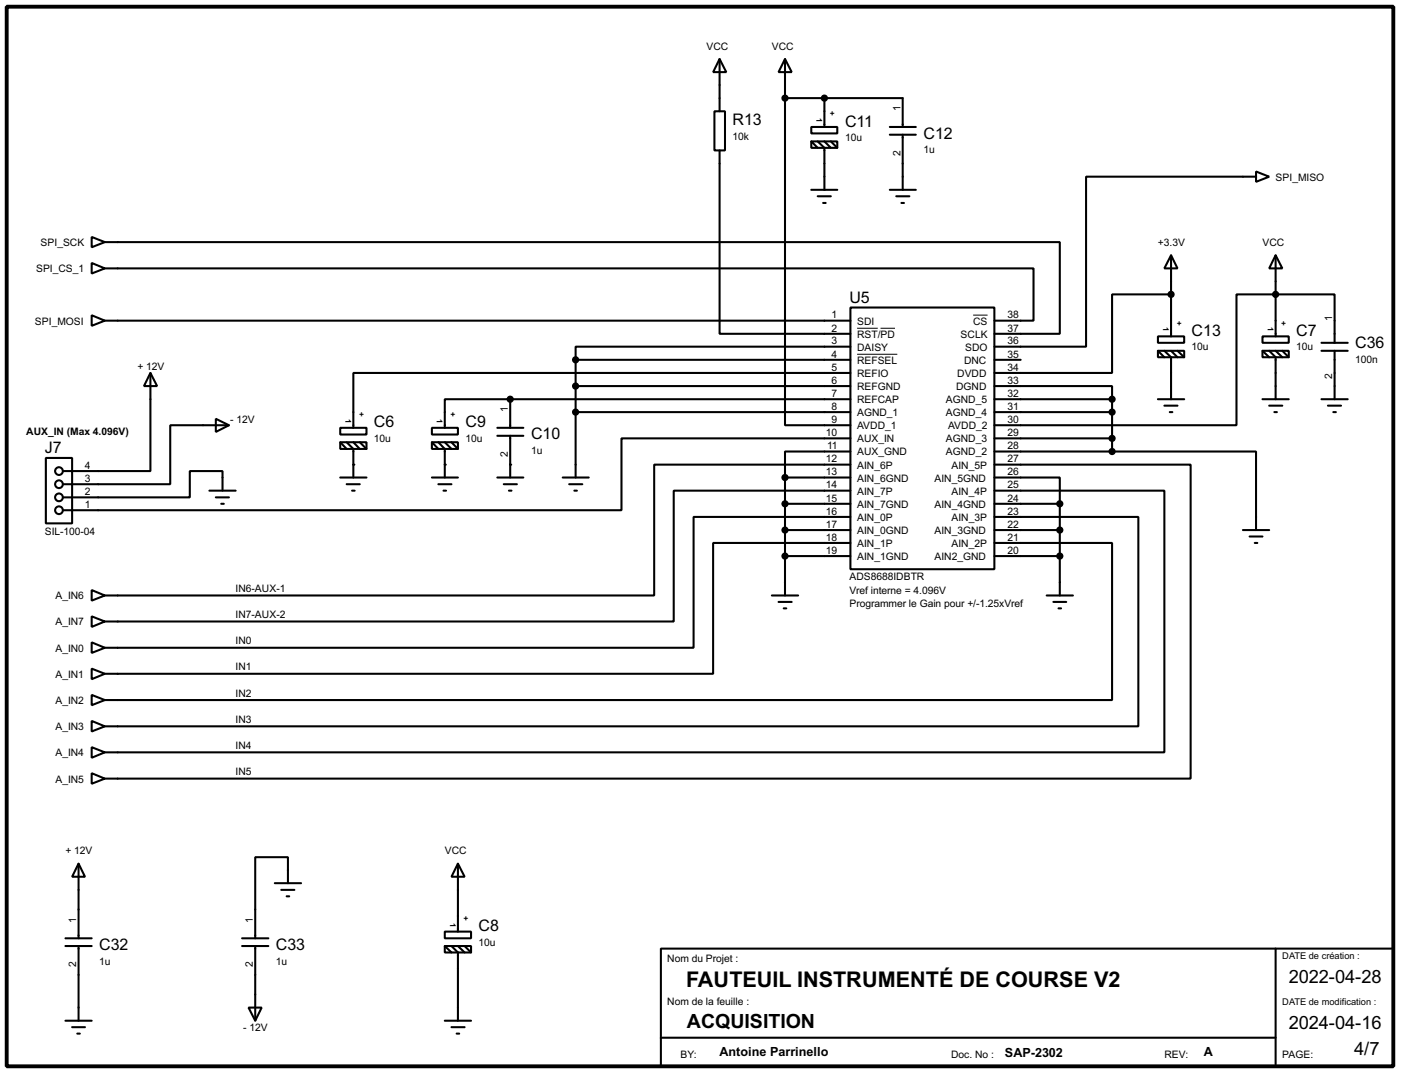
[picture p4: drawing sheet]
<svg xmlns="http://www.w3.org/2000/svg" width="272mm" height="208mm" viewBox="0 0 272 208" stroke-linecap="round" stroke-linejoin="round" font-family="sans-serif">
<g fill="none" stroke="#000" stroke-width=".4">
<path d="M139.7 11.5l1.3 2.5h-2.5zM139.7 11.5v10.1M152.4 11.5l1.3 2.5h-2.5zM152.4 19.1v63.5h12.7M152.4 11.5v7.6M152.4 19.1h22.9v5.6M160.1 19.1v5.6M138.7 21.6h2.1v7.6h-2.1zM139.7 29.2v35.6h25.4M157.5 24.7h5.1v1.2h-5.1zM157.5 27.5h5.1v1.2h-5.1zM157.5 27.5l1.3 1.2"/>
<path d="M157.5 36.9h5.1M158.8 27.5l1.3 1.2v8.2M158.8 38.1h2.5M159.8 39.4h.5M160.1 27.5l1.2 1.2M161.3 27.5l1.3 1.2M172.8 36.9h5M172.8 24.7h5M172.8 26.2h5M174 38.1h2.6M175 39.4h.5M175.3 26.2v10.7"/>
<path d="M243.9 33.3l2.5 1-2.5 1zM243.9 34.3h-33v33h-17.8M17.8 51.1l2.6 1-2.6 1zM17.8 46l2.6 1-2.6 1zM20.4 52.1h180.3v10.2h-7.6M20.4 47h185.4v17.8h-12.7M165.1 59.7h28v50.8h-28zM227.4 49.6l1.2 2.5h-2.5zM227.4 57.2h-11.5v15.2h-22.8M227.4 49.6v15.7M247.7 49.6l1.3 2.5h-2.6zM247.7 49.6v15.7"/>
<path d="M17.8 61.2l2.6 1.1-2.6 1zM20.4 62.3h144.7M29.2 72.4l1.3 2.6h-2.5zM29.2 72.4v19.1h-17M99.1 77.5h-12.7v5.6M99.1 77.5h66M99.1 77.5v5.6M111.8 69.9v22.8M111.8 69.9h53.3M111.8 75h53.3M165.1 72.4h-96.5v10.7M165.1 67.3h-53.3v2.6"/>
<path d="M193.1 75h22.8v2.5M193.1 77.5h22.8M193.1 69.9h5.1M215.9 77.5v10.2M224.8 65.3h5.1v1.3h-5.1zM224.8 68.1h5.1v1.3h-5.1zM224.8 77.5h5.1M224.8 68.1l1.3 1.3M226.1 68.1l1.3 1.3v8.1M226.1 78.8h2.5M227.4 68.1l1.2 1.3M228.6 68.1l1.3 1.3"/>
<path d="M245.1 65.3h5.1v1.3h-5.1zM245.1 68.1h5.1v1.3h-5.1zM245.1 77.5h5.1M245.1 68.1l1.3 1.3M246.4 68.1l1.3 1.3v8.1M246.4 78.8h2.6M247.7 68.1l1.3 1.3M249 68.1l1.2 1.3M256.6 77.5h5.1M256.6 68.1h5.1M256.6 66.6h5.1M257.8 78.8h2.6"/>
<path d="M259.1 66.6v-9.4h-19v25.4h-47M259.1 68.1v9.4M8.9 88.9h5.1v12.7h-5.1zM40.7 95.3h5.1M41.9 81.3l2.6 1.3-2.6 1.3zM41.9 96.6h2.6M43 97.8h.5M43.2 95.3v-3.8h-6.3v5.1h-24.7M44.5 82.6h-11.4v11.4h-20.9M66.1 83.1h5.1v1.3h-5.1zM66.1 85.9h5.1v1.3h-5.1zM66.1 92.7h5.1"/>
<path d="M66.1 85.9l1.2 1.3M67.3 94h2.6M67.3 85.9l1.3 1.3v5.5M68.4 95.3h.5M68.6 85.9l1.3 1.3M69.9 85.9l1.3 1.3M83.9 83.1h5v1.3h-5zM83.9 85.9h5v1.3h-5zM83.9 92.7h5M83.9 85.9l1.2 1.3M85.1 94h2.6M85.1 85.9l1.3 1.3v5.5"/>
<path d="M86.1 95.3h.5M86.4 85.9l1.3 1.3M87.7 85.9l1.2 1.3M96.6 92.7h5M96.6 83.1h5M96.6 84.6h5M97.8 94h2.6M98.8 95.3h.5M99.1 84.6v8.1M109.3 92.7h5M110.5 94h2.6M111.5 95.3h.5"/>
<path d="M111.8 80h53.3M152.4 92.7v22.9M152.4 92.7h12.7M152.4 97.8h12.7M165.1 87.7h-12.7v5M165.1 90.2h-38.1v25.4h-106.6M165.1 95.3h-34.3v25.4h-110.4M165.1 85.1h-44.4v14h-108.5M193.1 92.7h12.7v5.1M193.1 95.3h33v50.8h-205.7M193.1 90.2h38.1v61h-210.8M193.1 87.7h22.8"/>
<path d="M193.1 85.1h22.8M193.1 80h22.8M193.1 97.8h12.7M205.8 97.8v17.8M215.9 87.7h28v15.2M227.1 80h.5M247.4 80h.5M258.9 80h.5M17.8 114.6l2.6 1-2.6 1zM17.8 119.7l2.6 1-2.6 1zM149.9 115.6h5.1M151.2 116.9h2.5"/>
<path d="M152.2 118.1h.5M152.4 102.9h12.7M152.4 108h12.7M165.1 100.4h-30.4v25.4h-114.3M165.1 105.4h-26.6v25.4h-118.1M193.1 105.4h22.8v30.5h-195.5M193.1 100.4h27.9v40.6h-200.6M193.1 102.9h12.7M193.1 108h12.7M203.2 115.6h5.1M204.5 116.9h2.5M205.5 118.1h.5"/>
<path d="M241.3 102.9h5.1M242.6 104.2h2.5M243.6 105.4h.5M17.8 124.7l2.6 1.1-2.6 1zM17.8 129.8l2.6 1-2.6 1.1zM17.8 134.9l2.6 1-2.6 1zM17.8 140l2.6 1-2.6 1zM17.8 145.1l2.6 1-2.6 1zM17.8 150.1l2.6 1.1-2.6 1zM15.3 167.7l1.2 2.5h-2.5zM15.3 167.7v14.5M53.4 171.5h5.1"/>
<path d="M54.6 172.8h2.6M55.7 174h.5M55.9 171.5v-5.1h-6.3v15.8M88.9 167.7l1.3 2.5h-2.5zM88.9 167.7v13.2M12.7 198.2h5.1M12.7 182.2h5.1M12.7 183.7h5.1M14 199.4h2.5M15.3 183.7v14.5M47 182.2h5.1M47 183.7h5.1"/>
<path d="M48.3 195.6h2.5l-1.2 2.6zM49.6 183.7v14.5M86.4 180.9h5.1v1.3h-5.1zM86.4 183.7h5.1v1.2h-5.1zM86.4 183.7l1.3 1.2M86.4 198.2h5.1M87.7 183.7l1.2 1.2v13.3M87.7 199.4h2.5M88.9 183.7l1.3 1.2M90.2 183.7l1.3 1.2M128.3 184.2h142.2v22.8h-142.2zM247.7 184.2v22.8"/>
<path d="M15 200.7h.5M88.7 200.7h.5M128.3 201.5h119.4"/>
<circle cx="11.4" cy="91.5" r=".75"/>
<circle cx="11.4" cy="96.6" r=".75"/>
<circle cx="11.4" cy="94" r=".75"/>
<circle cx="11.4" cy="99.1" r=".75"/>
</g>
<g fill="#000">
<circle cx="99.1" cy="77.5" r=".2"/>
<circle cx="68.6" cy="90.2" r=".2"/>
<circle cx="86.4" cy="90.2" r=".2"/>
<circle cx="99.1" cy="90.2" r=".2"/>
</g>
<path d="M1.3 1.3h269.2v205.7h-269.2z" fill="none" stroke="#000" stroke-width=".75"/>
<path d="M166.4 63.7h4M166.4 68.8h7.8M171 63.7h2.8M188.9 61.2h2.8" fill="none" stroke="#000" stroke-width=".19"/>
<g fill="#000" stroke="#000" stroke-width=".4">
<circle cx="152.4" cy="19.1" r=".5"/>
<circle cx="160" cy="19.1" r=".5"/>
<circle cx="227.3" cy="57.2" r=".5"/>
<circle cx="247.6" cy="57.2" r=".5"/>
<circle cx="99" cy="77.5" r=".5"/>
<circle cx="111.7" cy="69.9" r=".5"/>
<circle cx="111.7" cy="75" r=".5"/>
<circle cx="215.9" cy="77.5" r=".5"/>
<circle cx="111.7" cy="80" r=".5"/>
<circle cx="152.4" cy="97.8" r=".5"/>
<circle cx="152.4" cy="92.7" r=".5"/>
<circle cx="205.7" cy="97.8" r=".5"/>
<circle cx="215.9" cy="85.1" r=".5"/>
<circle cx="215.9" cy="87.7" r=".5"/>
<circle cx="215.9" cy="80" r=".5"/>
<circle cx="152.4" cy="102.9" r=".5"/>
<circle cx="152.4" cy="108" r=".5"/>
<circle cx="205.7" cy="108" r=".5"/>
<circle cx="205.7" cy="102.9" r=".5"/>
</g>
<text font-size="4.2" x="133.2" y="191.7">FAUTEUIL INSTRUMENTÉ DE COURSE V2</text>
<text font-size="3.8" x="133.4" y="199.5">ACQUISITION</text>
<g font-size="3.6">
<text x="250.2" y="190.9">2022-04-28</text>
<text x="250.2" y="199.8">2024-04-16</text>
<text x="262.9" y="204.9">4/7</text>
</g>
<g font-size="3.1">
<text x="142.2" y="24.4">R13</text>
<text x="164.1" y="24.6">C11</text>
<text x="179.3" y="26.9">C12</text>
<text x="164.9" y="58.8">U5</text>
<text x="231.4" y="65.2">C13</text>
<text x="251.7" y="65.2">C7</text>
<text x="263.1" y="67.6">C36</text>
<text x="72.6" y="83">C6</text>
<text x="90.4" y="83">C9</text>
<text x="8.7" y="88">J7</text>
<text x="103.1" y="85.3">C10</text>
<text x="19.3" y="184.4">C32</text>
<text x="53.6" y="184.4">C33</text>
<text x="92.9" y="180.8">C8</text>
</g>
<g font-size="2.5">
<text x="139.7" y="205.1">Antoine Parrinello</text>
<text x="195.1" y="205.2">SAP-2302</text>
<text x="233.7" y="205.1">A</text>
</g>
<g font-size="2">
<text x="137.2" y="9.7">VCC</text>
<text x="149.9" y="9.7">VCC</text>
<text x="174.8" y="21.6" transform="rotate(-90 174.8 21.6)">1</text>
<text x="142.2" y="27.2">10k</text>
<text x="164.1" y="27.4">10u</text>
<text x="179.3" y="29.7">1u</text>
<text x="174.8" y="30.3" transform="rotate(-90 174.8 30.3)">2</text>
<text x="247.7" y="35.1">SPI_MISO</text>
<text x="7.9" y="47.8">SPI_SCK</text>
<text x="224.8" y="47.8">+3.3V</text>
<text x="245.1" y="47.8">VCC</text>
<text x="7" y="52.9">SPI_CS_1</text>
<text x="6.8" y="63">SPI_MOSI</text>
<text x="161.4" y="61.8">1</text>
<text x="161.4" y="64.4">2</text>
<text x="166.4" y="63">SDI</text>
<text x="166.4" y="65.6">RST/PD</text>
<text x="186.5" y="65.6">SCLK</text>
<text x="188.9" y="63">CS</text>
<text x="195.6" y="61.8">38</text>
<text x="195.6" y="64.4">37</text>
<text x="258.7" y="62.3" transform="rotate(-90 258.7 62.3)">1</text>
<text x="26.7" y="71.9">+ 12V</text>
<text x="161.4" y="66.9">3</text>
<text x="161.4" y="69.4">4</text>
<text x="161.4" y="72">5</text>
<text x="166.4" y="68.1">DAISY</text>
<text x="166.4" y="70.6">REFSEL</text>
<text x="187.2" y="70.6">DNC</text>
<text x="187.4" y="68.1">SDO</text>
<text x="195.6" y="66.9">36</text>
<text x="195.6" y="69.4">35</text>
<text x="195.6" y="72">34</text>
<text x="231.4" y="68">10u</text>
<text x="251.7" y="68">10u</text>
<text x="263.1" y="70.4">100n</text>
<text x="161.4" y="74.5">6</text>
<text x="161.4" y="77.1">7</text>
<text x="166.4" y="73.2">REFIO</text>
<text x="166.4" y="75.7">REFGND</text>
<text x="185.6" y="75.7">DGND</text>
<text x="185.8" y="73.2">DVDD</text>
<text x="195.6" y="74.5">33</text>
<text x="195.6" y="77.1">32</text>
<text x="258.7" y="73.5" transform="rotate(-90 258.7 73.5)">2</text>
<text x="44.7" y="82.1">- 12V</text>
<text x="98.6" y="80" transform="rotate(-90 98.6 80)">1</text>
<text x="161.4" y="79.6">8</text>
<text x="161.4" y="82.1">9</text>
<text x="166.4" y="78.3">REFCAP</text>
<text x="166.4" y="80.8">AGND_1</text>
<text x="166.4" y="83.3">AVDD_1</text>
<text x="183.6" y="78.3">AGND_5</text>
<text x="183.6" y="80.8">AGND_4</text>
<text x="184.1" y="83.3">AVDD_2</text>
<text x="195.6" y="79.6">31</text>
<text x="195.6" y="82.1">30</text>
<text x="5.1" y="84.5">AUX_IN (Max 4.096V)</text>
<text x="72.6" y="85.8">10u</text>
<text x="90.4" y="85.8">10u</text>
<text x="98.6" y="88.8" transform="rotate(-90 98.6 88.8)">2</text>
<text x="103.1" y="88.1">1u</text>
<text x="160.3" y="84.7">10</text>
<text x="160.3" y="89.8">12</text>
<text x="160.6" y="87.2">11</text>
<text x="166.4" y="85.9">AUX_IN</text>
<text x="166.4" y="88.4">AUX_GND</text>
<text x="183.6" y="85.9">AGND_3</text>
<text x="183.6" y="88.4">AGND_2</text>
<text x="195.6" y="84.7">29</text>
<text x="195.6" y="87.2">28</text>
<text x="195.6" y="89.8">27</text>
<text x="16.5" y="93.6">3</text>
<text x="16.5" y="91">4</text>
<text x="160.3" y="92.3">13</text>
<text x="160.3" y="94.8">14</text>
<text x="166.4" y="91">AIN_6P</text>
<text x="166.4" y="93.5">AIN_6GND</text>
<text x="181.4" y="93.5">AIN_5GND</text>
<text x="184.7" y="91">AIN_5P</text>
<text x="195.6" y="92.3">26</text>
<text x="195.6" y="94.8">25</text>
<text x="16.5" y="98.6">1</text>
<text x="16.5" y="96.1">2</text>
<text x="160.3" y="97.4">15</text>
<text x="160.3" y="99.9">16</text>
<text x="166.4" y="96">AIN_7P</text>
<text x="166.4" y="98.6">AIN_7GND</text>
<text x="166.4" y="101.1">AIN_0P</text>
<text x="181.4" y="98.6">AIN_4GND</text>
<text x="184.7" y="96">AIN_4P</text>
<text x="184.7" y="101.1">AIN_3P</text>
<text x="195.6" y="97.4">24</text>
<text x="195.6" y="99.9">23</text>
<text x="8.7" y="103.8">SIL-100-04</text>
<text x="160.3" y="102.5">17</text>
<text x="160.3" y="105">18</text>
<text x="160.3" y="107.5">19</text>
<text x="166.4" y="103.7">AIN_0GND</text>
<text x="166.4" y="106.2">AIN_1P</text>
<text x="181.4" y="103.7">AIN_3GND</text>
<text x="184.7" y="106.2">AIN_2P</text>
<text x="195.6" y="102.5">22</text>
<text x="195.6" y="105">21</text>
<text x="195.6" y="107.5">20</text>
<text x="164.9" y="112.7">ADS8688IDBTR</text>
<text x="166.4" y="108.7">AIN_1GND</text>
<text x="181.4" y="108.7">AIN2_GND</text>
<text x="10.8" y="116.4">A_IN6</text>
<text x="45.8" y="115">IN6-AUX-1</text>
<text x="164.9" y="115.2">Vref interne = 4.096V</text>
<text x="164.9" y="117.8">Programmer le Gain pour +/-1.25xVref</text>
<text x="10.8" y="121.4">A_IN7</text>
<text x="45.8" y="120">IN7-AUX-2</text>
<text x="45.8" y="125.1">IN0</text>
<text x="10.8" y="126.5">A_IN0</text>
<text x="10.8" y="131.6">A_IN1</text>
<text x="45.8" y="130.2">IN1</text>
<text x="10.8" y="136.7">A_IN2</text>
<text x="45.8" y="135.3">IN2</text>
<text x="10.8" y="141.8">A_IN3</text>
<text x="45.8" y="140.4">IN3</text>
<text x="10.8" y="146.8">A_IN4</text>
<text x="45.8" y="145.4">IN4</text>
<text x="10.8" y="151.9">A_IN5</text>
<text x="45.8" y="150.5">IN5</text>
<text x="12.7" y="165.9">+ 12V</text>
<text x="86.4" y="165.9">VCC</text>
<text x="14.8" y="179.1" transform="rotate(-90 14.8 179.1)">1</text>
<text x="49.1" y="179.1" transform="rotate(-90 49.1 179.1)">1</text>
<text x="92.9" y="183.6">10u</text>
<text x="14.8" y="187.8" transform="rotate(-90 14.8 187.8)">2</text>
<text x="19.3" y="187.2">1u</text>
<text x="49.1" y="187.8" transform="rotate(-90 49.1 187.8)">2</text>
<text x="53.6" y="187.2">1u</text>
<text x="129.6" y="186.8">Nom du Projet :</text>
<text x="129.6" y="195.2">Nom de la feuille :</text>
<text x="47.2" y="200.2">- 12V</text>
<text x="132.1" y="205.3">BY:</text>
<text x="184.7" y="205.4">Doc. No :</text>
<text x="226.1" y="205.3">REV:</text>
<text x="249" y="205.3">PAGE:</text>
</g>
<g font-size="1.8">
<text x="249" y="186.3">DATE de création :</text>
<text x="249" y="195.2">DATE de modification :</text>
</g>
<g font-size="1.6">
<text x="158.5" y="22.9" transform="rotate(90 158.5 22.9)">1</text>
<text x="161" y="21.6" transform="rotate(90 161 21.6)">+</text>
<text x="225.8" y="63.5" transform="rotate(90 225.8 63.5)">1</text>
<text x="228.4" y="62.3" transform="rotate(90 228.4 62.3)">+</text>
<text x="246.1" y="63.5" transform="rotate(90 246.1 63.5)">1</text>
<text x="248.7" y="62.3" transform="rotate(90 248.7 62.3)">+</text>
<text x="67.1" y="81.3" transform="rotate(90 67.1 81.3)">1</text>
<text x="69.6" y="80" transform="rotate(90 69.6 80)">+</text>
<text x="84.8" y="81.3" transform="rotate(90 84.8 81.3)">1</text>
<text x="87.4" y="80" transform="rotate(90 87.4 80)">+</text>
<text x="87.4" y="179.1" transform="rotate(90 87.4 179.1)">1</text>
<text x="89.9" y="177.8" transform="rotate(90 89.9 177.8)">+</text>
</g>
</svg>
